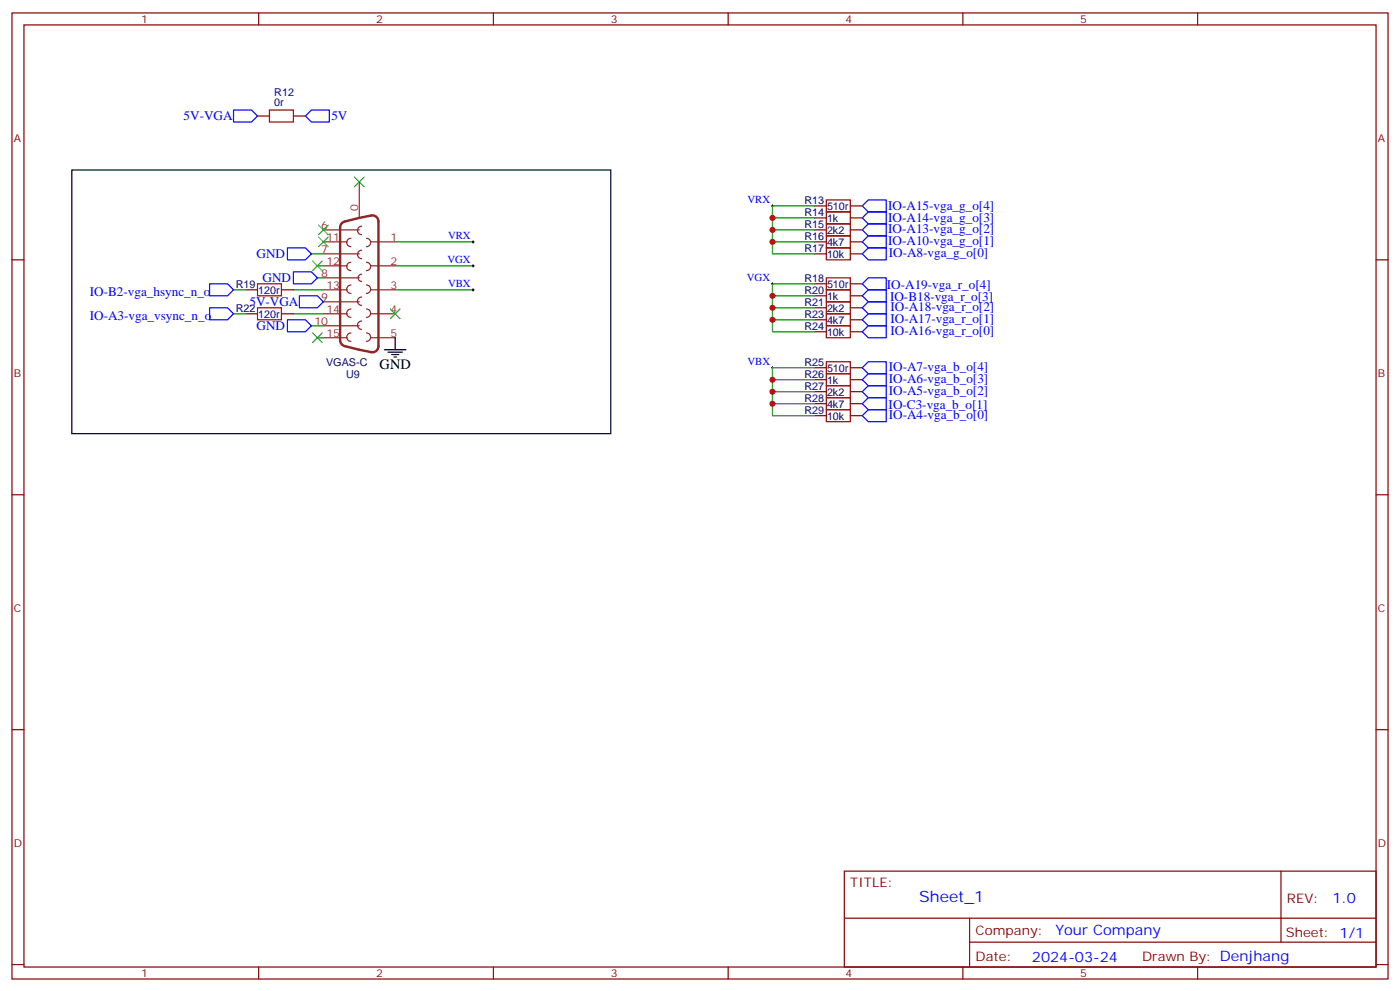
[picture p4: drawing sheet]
<svg xmlns="http://www.w3.org/2000/svg" width="412mm" height="292mm" viewBox="0 0 412 292" stroke-linecap="round" stroke-linejoin="round" font-family="sans-serif">
<g fill="none" stroke="#870000" stroke-width=".35">
<path d="M3.5 3.8h405.4v284.3h-405.4zM7.1 7.3h398.2v277.3h-398.2zM76.2 3.8v3.5M145.3 3.8v3.5M214.5 3.8v3.5M283.6 3.8v3.5M352.8 3.8v3.5M75.8 34.1h3.6M86.4 34.1h3.6M3.5 76.5h3.6M239.9 60.6h3.5M239.9 64.1h3.5"/>
<path d="M239.9 67.7h3.5M239.9 71.2h3.5M239.9 74.7h3.5M250.5 60.6h3.5M250.5 64.1h3.5M250.5 67.7h3.5M250.5 71.2h3.5M250.5 74.7h3.5M405.3 76.5h3.6M72.3 85.3h3.5M72.3 92.4h3.5M82.9 85.3h3.5"/>
<path d="M82.9 92.4h3.5M239.9 97.6h3.5M239.9 94.1h3.5M239.9 90.6h3.5M239.9 87.1h3.5M239.9 83.5h3.5M250.5 97.6h3.5M250.5 94.1h3.5M250.5 90.6h3.5M250.5 87.1h3.5M250.5 83.5h3.5M239.9 118.8h3.5"/>
<path d="M239.9 115.3h3.5M239.9 111.8h3.5M239.9 108.2h3.5M250.5 118.8h3.5M250.5 115.3h3.5M250.5 111.8h3.5M250.5 108.2h3.5M239.9 122.3h3.5M250.5 122.3h3.5M3.5 145.6h3.6M405.3 145.6h3.6M3.5 214.8h3.6"/>
<path d="M405.3 214.8h3.6M248.7 256.4h156.6v28.2h-156.6zM377.3 256.4v20.9M248.7 270.2h156.5M285.6 277.3h119.6M285.6 270.2v14.2M3.5 283.9h3.6M76.2 284.6v3.5M145.3 284.6v3.5M214.5 284.6v3.5M283.6 284.6v3.5M352.8 284.6v3.5"/>
<path d="M405.3 283.9h3.6"/>
</g>
<path d="M104.4 52.1l2.8 2.9M107.2 52.1l-2.8 2.9M92.1 76.8l2.8 2.9M93.8 69.8l2.9 2.8M93.8 66.3l2.9 2.8M94.9 76.8l-2.8 2.9M96.7 69.8l-2.9 2.8M96.7 66.3l-2.9 2.8M92.1 98l2.8 2.8M94.9 98l-2.8 2.8M115 90.9l2.8 2.9M117.8 90.9l-2.8 2.9" fill="none" stroke="#3c3" stroke-width=".35"/>
<g fill="none" stroke="#8c2424" stroke-width=".35">
<path d="M105.8 53.6v10.5M95.2 71.2h7.1M95.2 78.2h7.1M95.2 67.7h10.6M95.2 74.7h10.6M103.4 70.1a1.23 1.23 0 0 0-1.3 1.3 1.23 1.23 0 0 0 1.3 1.2M103.4 77.2a1.23 1.23 0 0 0-1.3 1.2 1.23 1.23 0 0 0 1.3 1.3M106.5 66.6a1.23 1.23 0 0 0-1.2 1.2 1.23 1.23 0 0 0 1.2 1.3M106.5 73.7a1.23 1.23 0 0 0-1.2 1.2 1.23 1.23 0 0 0 1.2 1.2M107.9 70.1a1.23 1.23 0 0 1 1.3 1.3 1.23 1.23 0 0 1-1.3 1.2M107.9 77.2a1.23 1.23 0 0 1 1.3 1.2 1.23 1.23 0 0 1-1.3 1.3M109.4 71.2h7"/>
<path d="M109.4 78.2h7M95.2 99.4h7.1M95.2 92.4h7.1M95.2 85.3h7.1M95.2 95.9h10.6M95.2 88.8h10.6M95.2 81.8h10.6M103.4 98a1.23 1.23 0 0 0-1.3 1.2 1.23 1.23 0 0 0 1.3 1.3M103.4 90.9a1.23 1.23 0 0 0-1.3 1.3 1.23 1.23 0 0 0 1.3 1.2M103.4 83.9a1.23 1.23 0 0 0-1.3 1.2 1.23 1.23 0 0 0 1.3 1.3M106.5 94.5a1.23 1.23 0 0 0-1.2 1.2 1.23 1.23 0 0 0 1.2 1.2M106.5 80.7a1.06 1.06 0 0 0-1 1.1 1.06 1.06 0 0 0 1 1"/>
<path d="M106.5 87.4a1.23 1.23 0 0 0-1.2 1.3 1.23 1.23 0 0 0 1.2 1.2M107.9 98a1.23 1.23 0 0 1 1.3 1.2 1.23 1.23 0 0 1-1.3 1.3M107.9 90.9a1.23 1.23 0 0 1 1.3 1.3 1.23 1.23 0 0 1-1.3 1.2M107.9 83.9a1.23 1.23 0 0 1 1.3 1.2 1.23 1.23 0 0 1-1.3 1.3M109.4 99.4h7M109.4 92.4h7M109.4 85.3h7"/>
</g>
<path d="M100.7 65.6l.9-.4 7.8-1.8a1.77 1.77 0 0 1 2.1 1.8v36.7a1.77 1.77 0 0 1-2.1 1.7l-7.8-1.7a1.8 1.8 0 0 1-1.4-1.8v-33.1z" fill="none" stroke="#8c2424" stroke-width=".71"/>
<path d="M21.2 50h158.7v77.6h-158.7zM116.4 99.4v3.5M113.2 102.9h6.4M114.3 103.6h4.2M115.4 104.4h2.1M116.1 105.1h.7" fill="none" stroke="#000" stroke-width=".35"/>
<g fill="none" stroke="#008700" stroke-width=".35">
<path d="M91.7 74.7h3.5M93.5 78.2h1.7M116.4 71.2h22.9M116.4 78.2h22.9M227.5 64.1h12.4M227.5 67.7h12.4M227.5 71.2h12.4M239.9 60.6h-12.4v14.1h12.4M68.8 85.3h3.5M68.8 92.4h3.5M86.4 92.4h8.8M86.4 85.3h8.8"/>
<path d="M91.7 95.9h3.5M93.5 99.4h1.7M93.5 81.8h1.7M116.4 85.3h22.9M227.5 94.1h12.4M227.5 90.6h12.4M227.5 87.1h12.4M239.9 83.5h-12.4v14.1h12.4M227.5 118.8h12.4M227.5 115.3h12.4M227.5 111.8h12.4M239.9 108.2h-12.4v14.1h12.4"/>
</g>
<g fill="none" stroke="#00f" stroke-width=".35">
<path d="M68.8 32.4h5.3l1.7 1.7-1.7 1.8h-5.3zM90 34.1l1.7-1.7h5.3v3.5h-5.3zM84.7 73h5.3l1.7 1.7-1.7 1.8h-5.3zM254 74.7l1.8-1.7h5.3v3.5h-5.3zM254 64.1l1.8-1.7h5.3v3.5h-5.3zM254 60.6l1.8-1.8h5.3v3.6h-5.3zM254 71.2l1.8-1.8h5.3v3.6h-5.3zM255.8 65.9h5.3v3.5h-5.3l-1.8-1.7zM61.7 83.5h5.3l1.8 1.8-1.8 1.8h-5.3zM61.7 90.6h5.3l1.8 1.8-1.8 1.7h-5.3zM84.7 94.1h5.3l1.7 1.8-1.7 1.7h-5.3zM86.4 80h5.3l1.8 1.8-1.8 1.7h-5.3z"/>
<path d="M88.2 87.1h5.3l1.7 1.7-1.7 1.8h-5.3zM254 87.1l1.8-1.8h5.3v3.5h-5.3zM254 90.6l1.8-1.8h5.3v3.6h-5.3zM254 94.1l1.8-1.7h5.3v3.5h-5.3zM254 97.6l1.8-1.7h5.3v3.5h-5.3zM255.8 81.8h5.3v3.5h-5.3l-1.8-1.8zM254 118.8l1.8-1.7h5.3v3.5h-5.3zM254 115.3l1.8-1.8h5.3v3.6h-5.3zM254 111.8l1.8-1.8h5.3v3.5h-5.3zM254 108.2l1.8-1.7h5.3v3.5h-5.3zM254 122.3l1.8-1.7h5.3v3.5h-5.3z"/>
</g>
<path d="M139 71.2h.7M139 78.2h.7M139.3 70.8v.7M139.3 77.9v.7M227.2 60.6h.7M227.5 60.3v.7M139 85.3h.7M139.3 84.9v.8M227.2 83.5h.7M227.5 83.2v.7M227.2 108.2h.7M227.5 107.9v.7" fill="none" stroke="#000" stroke-width=".29"/>
<g fill="none" stroke="#a10000" stroke-width=".35">
<path d="M79.4 32.4h7v3.5h-7zM243.4 58.8h7.1v3.6h-7.1zM243.4 62.4h7.1v3.5h-7.1zM243.4 65.9h7.1v3.5h-7.1zM243.4 69.4h7.1v3.6h-7.1zM243.4 73h7.1v3.5h-7.1zM75.8 83.5h7.1v3.6h-7.1zM75.8 90.6h7.1v3.5h-7.1zM243.4 95.9h7.1v3.5h-7.1zM243.4 92.4h7.1v3.5h-7.1zM243.4 88.8h7.1v3.6h-7.1zM243.4 85.3h7.1v3.5h-7.1z"/>
<path d="M243.4 81.8h7.1v3.5h-7.1zM243.4 117.1h7.1v3.5h-7.1zM243.4 113.5h7.1v3.6h-7.1zM243.4 110h7.1v3.5h-7.1zM243.4 106.5h7.1v3.5h-7.1zM243.4 120.6h7.1v3.5h-7.1z"/>
</g>
<g fill="#c00">
<circle cx="227.5" cy="64.1" r=".88"/>
<circle cx="227.5" cy="67.7" r=".88"/>
<circle cx="227.5" cy="71.2" r=".88"/>
<circle cx="227.5" cy="94.1" r=".88"/>
<circle cx="227.5" cy="90.6" r=".88"/>
<circle cx="227.5" cy="87.1" r=".88"/>
<circle cx="227.5" cy="118.8" r=".88"/>
<circle cx="227.5" cy="115.3" r=".88"/>
<circle cx="227.5" cy="111.8" r=".88"/>
</g>
<text font-size="4.6" fill="#00f" x="270.8" y="265.4">Sheet_1</text>
<text font-size="4.2" x="111.8" y="108.6">GND</text>
<g font-size="4.2" fill="#00f">
<text x="392.5" y="265.7">1.0</text>
<text x="310.9" y="275.2">Your Company</text>
<text x="304" y="283">2024-03-24</text>
</g>
<g font-size="3.9" fill="#00f">
<text x="54.1" y="35.4">5V-VGA</text>
<text x="97.6" y="35.3">5V</text>
<text x="261.6" y="65.2">IO-A14-vga_g_o[3]</text>
<text x="261.6" y="61.7">IO-A15-vga_g_o[4]</text>
<text x="261.6" y="68.7">IO-A13-vga_g_o[2]</text>
<text x="75.6" y="76">GND</text>
<text x="261.6" y="72.2">IO-A10-vga_g_o[1]</text>
<text x="261.8" y="75.8">IO-A8-vga_g_o[0]</text>
<text x="77.3" y="83">GND</text>
<text x="26.5" y="87.1">IO-B2-vga_hsync_n_o</text>
<text x="261.3" y="85.1">IO-A19-vga_r_o[4]</text>
<text x="262.2" y="88.6">IO-B18-vga_r_o[3]</text>
<text x="26.5" y="94.1">IO-A3-vga_vsync_n_o</text>
<text x="73.5" y="90.1">5V-VGA</text>
<text x="262.3" y="91.7">IO-A18-vga_r_o[2]</text>
<text x="262.3" y="95.2">IO-A17-vga_r_o[1]</text>
<text x="75.6" y="97.1">GND</text>
<text x="262.3" y="98.7">IO-A16-vga_r_o[0]</text>
<text x="261.8" y="112.8">IO-A6-vga_b_o[3]</text>
<text x="261.8" y="109.3">IO-A7-vga_b_o[4]</text>
<text x="261.8" y="116.3">IO-A5-vga_b_o[2]</text>
<text x="261.8" y="120.4">IO-C3-vga_b_o[1]</text>
<text x="261.8" y="123.4">IO-A4-vga_b_o[0]</text>
</g>
<g font-size="3.9" fill="#800">
<text x="250.5" y="261">TITLE:</text>
<text x="379.1" y="265.7">REV:</text>
<text x="287.4" y="275.2">Company:</text>
<text x="378.7" y="275.8">Sheet: 1/1</text>
<text x="287.4" y="282.9">Date:</text>
<text x="336.4" y="282.9">Drawn By: Denjhang</text>
</g>
<g font-size="3.2" fill="#800">
<text x="41.6" y="6.8">1</text>
<text x="110.8" y="6.8">2</text>
<text x="179.9" y="6.8">3</text>
<text x="249.1" y="6.8">4</text>
<text x="318.2" y="6.8">5</text>
<text x="4.1" y="41.9">A</text>
<text x="405.9" y="41.9">A</text>
<text x="4.1" y="111.1">B</text>
<text x="405.9" y="111.1">B</text>
<text x="4.1" y="180.2">C</text>
<text x="405.9" y="180.2">C</text>
<text x="4.1" y="249.3">D</text>
<text x="405.9" y="249.3">D</text>
<text x="41.6" y="287.6">1</text>
<text x="110.8" y="287.6">2</text>
<text x="179.9" y="287.6">3</text>
<text x="249.1" y="287.6">4</text>
<text x="318.2" y="287.6">5</text>
</g>
<g font-size="3.2" fill="#000080">
<text x="80.8" y="28.1">R12</text>
<text x="80.8" y="31.3">0r</text>
<text x="237" y="60">R13</text>
<text x="237" y="63.5">R14</text>
<text x="243.6" y="61.8">510r</text>
<text x="243.6" y="65.3">1k</text>
<text x="237" y="67">R15</text>
<text x="237" y="70.6">R16</text>
<text x="243.6" y="68.8">2k2</text>
<text x="237" y="74.1">R17</text>
<text x="243.6" y="72.3">4k7</text>
<text x="243.6" y="75.9">10k</text>
<text x="237" y="82.9">R18</text>
<text x="69.4" y="84.7">R19</text>
<text x="76" y="86.4">120r</text>
<text x="237" y="90">R21</text>
<text x="237" y="86.4">R20</text>
<text x="243.6" y="88.2">1k</text>
<text x="243.6" y="84.7">510r</text>
<text x="69.4" y="91.7">R22</text>
<text x="76" y="93.5">120r</text>
<text x="237" y="93.5">R23</text>
<text x="243.6" y="95.3">4k7</text>
<text x="243.6" y="91.7">2k2</text>
<text x="237" y="97">R24</text>
<text x="243.6" y="98.8">10k</text>
<text x="96.1" y="107.6">VGAS-C</text>
<text x="237" y="107.6">R25</text>
<text x="102" y="111.1">U9</text>
<text x="237" y="111.1">R26</text>
<text x="243.6" y="112.9">1k</text>
<text x="243.6" y="109.4">510r</text>
<text x="237" y="118.2">R28</text>
<text x="237" y="114.7">R27</text>
<text x="243.6" y="120">4k7</text>
<text x="243.6" y="116.4">2k2</text>
<text x="237" y="121.7">R29</text>
<text x="243.6" y="123.5">10k</text>
</g>
<g font-size="3.2" fill="#00f">
<text x="220.2" y="59.7">VRX</text>
<text x="132" y="70.3">VRX</text>
<text x="131.8" y="77.4">VGX</text>
<text x="220" y="82.7">VGX</text>
<text x="132" y="84.4">VBX</text>
<text x="220.2" y="107.4">VBX</text>
</g>
<g font-size="3.2" fill="#8d2323">
<text x="105.5" y="62" transform="rotate(-90 105.5 62)">0</text>
<text x="94.6" y="67.3">6</text>
<text x="96.2" y="70.8">11</text>
<text x="115" y="70.8">1</text>
<text x="94.6" y="74.4">7</text>
<text x="96.2" y="77.9">12</text>
<text x="115" y="77.9">2</text>
<text x="94.6" y="81.4">8</text>
<text x="94.6" y="88.5">9</text>
<text x="96.2" y="84.9">13</text>
<text x="115" y="84.9">3</text>
<text x="92.6" y="95.5">10</text>
<text x="96.2" y="92">14</text>
<text x="115" y="92">4</text>
<text x="96.2" y="99.1">15</text>
<text x="115" y="99.1">5</text>
</g>
</svg>
